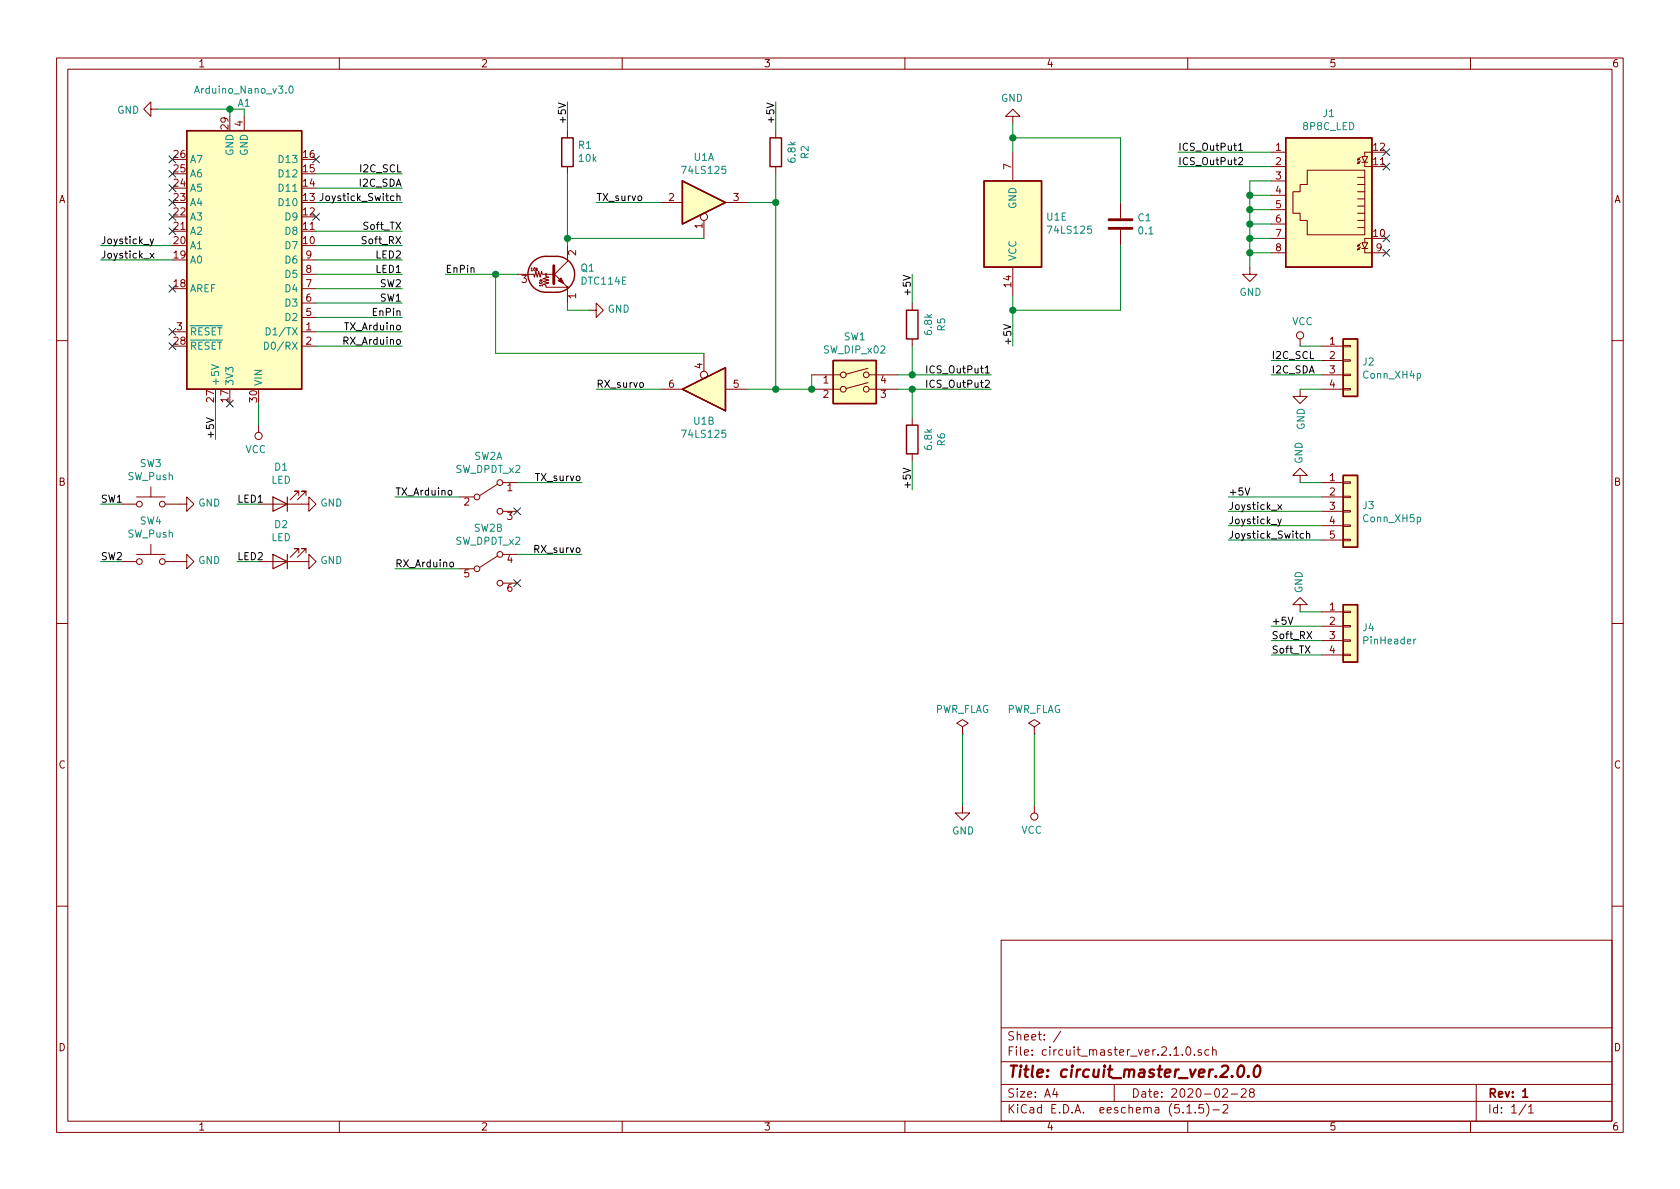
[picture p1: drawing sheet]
EESchema Schematic File Version 4
EELAYER 30 0
EELAYER END
$Descr A4 11693 8268
encoding utf-8
Sheet 1 1
Title "circuit_master_ver.2.0.0"
Date "2020-02-28"
Rev "1"
Comp ""
Comment1 ""
Comment2 ""
Comment3 ""
Comment4 ""
$EndDescr
Wire Wire Line
	1800 2950 1800 2800
NoConn ~ 9650 1050
NoConn ~ 9650 1150
NoConn ~ 9650 1650
NoConn ~ 9650 1750
$Comp
L power:VCC #PWR0103
U 1 1
P 1800 2950
F 0 "#PWR0103" H 1800 2800 50  0001 C CNN
F 1 "VCC" H 1818 3123 50  0000 C CNN
F 2 "" H 1800 2950 50  0001 C CNN
F 3 "" H 1800 2950 50  0001 C CNN
	1    1800 2950
	-1   0    0    1   
$EndComp
NoConn ~ 1600 2800
Text Label 1500 3050 1    50   ~ 0
+5V
Wire Wire Line
	1500 2800 1500 3050
$Comp
L 74xx:74LS125 U1
U 5 1
P 7050 1550
F 0 "U1" H 6820 1504 50  0000 R CNN
F 1 "74LS125" H 6820 1595 50  0000 R CNN
F 2 "Package_DIP:DIP-14_W7.62mm_Socket_LongPads" H 7050 1550 50  0001 C CNN
F 3 "http://www.ti.com/lit/gpn/sn74LS125" H 7050 1550 50  0001 C CNN
	5    7050 1550
	-1   0    0    1   
$EndComp
Wire Wire Line
	6700 5100 6700 5600
$Comp
L power:GND #PWR0104
U 1 1
P 6700 5600
F 0 "#PWR0104" H 6700 5350 50  0001 C CNN
F 1 "GND" H 6705 5427 50  0000 C CNN
F 2 "" H 6700 5600 50  0001 C CNN
F 3 "" H 6700 5600 50  0001 C CNN
	1    6700 5600
	1    0    0    -1  
$EndComp
$Comp
L power:PWR_FLAG #FLG0101
U 1 1
P 7200 5100
F 0 "#FLG0101" H 7200 5175 50  0001 C CNN
F 1 "PWR_FLAG" H 7200 5273 50  0000 C CNN
F 2 "" H 7200 5100 50  0001 C CNN
F 3 "~" H 7200 5100 50  0001 C CNN
	1    7200 5100
	1    0    0    -1  
$EndComp
$Comp
L power:VCC #PWR0115
U 1 1
P 9050 2400
F 0 "#PWR0115" H 9050 2250 50  0001 C CNN
F 1 "VCC" H 9067 2573 50  0000 C CNN
F 2 "" H 9050 2400 50  0001 C CNN
F 3 "" H 9050 2400 50  0001 C CNN
	1    9050 2400
	1    0    0    -1  
$EndComp
$Comp
L Device:C C1
U 1 1
P 7800 1550
F 0 "C1" H 7915 1596 50  0000 L CNN
F 1 "0.1" H 7915 1505 50  0000 L CNN
F 2 "Capacitor_THT:C_Disc_D4.7mm_W2.5mm_P5.00mm" H 7838 1400 50  0001 C CNN
F 3 "~" H 7800 1550 50  0001 C CNN
	1    7800 1550
	1    0    0    -1  
$EndComp
$Comp
L power:GND #PWR0112
U 1 1
P 9050 2700
F 0 "#PWR0112" H 9050 2450 50  0001 C CNN
F 1 "GND" V 9055 2572 50  0000 R CNN
F 2 "" H 9050 2700 50  0001 C CNN
F 3 "" H 9050 2700 50  0001 C CNN
	1    9050 2700
	1    0    0    -1  
$EndComp
$Comp
L Connector:8P8C_LED J1
U 1 1
P 9250 1350
F 0 "J1" H 9250 783 50  0000 C CNN
F 1 "8P8C_LED" H 9250 874 50  0000 C CNN
F 2 "Connector_RJ:RJ45_Cetus_J1B1211CCD_Horizontal" V 9250 1375 50  0001 C CNN
F 3 "~" V 9250 1375 50  0001 C CNN
	1    9250 1350
	-1   0    0    1   
$EndComp
Wire Wire Line
	8700 1750 8700 1850
Connection ~ 8700 1750
Wire Wire Line
	8850 1750 8700 1750
Wire Wire Line
	8700 1650 8700 1750
Connection ~ 8700 1650
Wire Wire Line
	8850 1650 8700 1650
Wire Wire Line
	8700 1550 8700 1650
Connection ~ 8700 1550
Wire Wire Line
	8850 1550 8700 1550
Wire Wire Line
	8700 1450 8700 1550
Wire Wire Line
	8850 1450 8700 1450
$Comp
L power:GND #PWR0114
U 1 1
P 8700 1850
F 0 "#PWR0114" H 8700 1600 50  0001 C CNN
F 1 "GND" H 8705 1677 50  0000 C CNN
F 2 "" H 8700 1850 50  0001 C CNN
F 3 "" H 8700 1850 50  0001 C CNN
	1    8700 1850
	1    0    0    -1  
$EndComp
Wire Wire Line
	8550 3650 9200 3650
Wire Wire Line
	8550 3550 9200 3550
Wire Wire Line
	8550 3750 9200 3750
Wire Wire Line
	8200 1050 8850 1050
Text Label 8550 3650 0    50   ~ 0
Joystick_y
Text Label 8550 3550 0    50   ~ 0
Joystick_x
Text Label 8550 3750 0    50   ~ 0
Joystick_Switch
Text Label 8200 1050 0    50   ~ 0
ICS_OutPut1
Wire Wire Line
	7050 1050 7050 950 
Text Label 7050 2400 1    50   ~ 0
+5V
Wire Wire Line
	7050 2050 7050 2150
Wire Wire Line
	7050 2150 7800 2150
Connection ~ 7050 2150
Wire Wire Line
	7800 1700 7800 2150
Wire Wire Line
	7800 1400 7800 950 
Wire Wire Line
	7800 950  7050 950 
$Comp
L power:VCC #PWR0106
U 1 1
P 7200 5600
F 0 "#PWR0106" H 7200 5450 50  0001 C CNN
F 1 "VCC" H 7217 5773 50  0000 C CNN
F 2 "" H 7200 5600 50  0001 C CNN
F 3 "" H 7200 5600 50  0001 C CNN
	1    7200 5600
	-1   0    0    1   
$EndComp
Wire Wire Line
	7200 5100 7200 5600
$Comp
L Connector_Generic:Conn_01x04 J2
U 1 1
P 9400 2500
F 0 "J2" H 9480 2492 50  0000 L CNN
F 1 "Conn_XH4p" H 9480 2401 50  0000 L CNN
F 2 "Connector_JST:JST_XH_B4B-XH-A_1x04_P2.50mm_Vertical" H 9400 2500 50  0001 C CNN
F 3 "~" H 9400 2500 50  0001 C CNN
	1    9400 2500
	1    0    0    -1  
$EndComp
Text Label 8850 2500 0    50   ~ 0
I2C_SCL
Text Label 8850 2600 0    50   ~ 0
I2C_SDA
Wire Wire Line
	8850 2600 9200 2600
Wire Wire Line
	9200 2500 8850 2500
Wire Wire Line
	9050 2700 9200 2700
Wire Wire Line
	9050 2400 9200 2400
$Comp
L Connector_Generic:Conn_01x05 J3
U 1 1
P 9400 3550
F 0 "J3" H 9480 3592 50  0000 L CNN
F 1 "Conn_XH5p" H 9480 3501 50  0000 L CNN
F 2 "Connector_JST:JST_XH_B5B-XH-A_1x05_P2.50mm_Vertical" H 9400 3550 50  0001 C CNN
F 3 "~" H 9400 3550 50  0001 C CNN
	1    9400 3550
	1    0    0    -1  
$EndComp
$Comp
L power:GND #PWR0107
U 1 1
P 9050 3350
F 0 "#PWR0107" H 9050 3100 50  0001 C CNN
F 1 "GND" V 9055 3222 50  0000 R CNN
F 2 "" H 9050 3350 50  0001 C CNN
F 3 "" H 9050 3350 50  0001 C CNN
	1    9050 3350
	-1   0    0    1   
$EndComp
Text Label 8550 3450 0    50   ~ 0
+5V
Wire Wire Line
	7050 2150 7050 2400
Wire Wire Line
	8200 1150 8850 1150
Text Label 8200 1150 0    50   ~ 0
ICS_OutPut2
$Comp
L power:PWR_FLAG #FLG0102
U 1 1
P 6700 5100
F 0 "#FLG0102" H 6700 5175 50  0001 C CNN
F 1 "PWR_FLAG" H 6700 5273 50  0000 C CNN
F 2 "" H 6700 5100 50  0001 C CNN
F 3 "~" H 6700 5100 50  0001 C CNN
	1    6700 5100
	1    0    0    -1  
$EndComp
Connection ~ 7050 950 
$Comp
L Device:R R6
U 1 1
P 6350 3050
F 0 "R6" V 6143 3050 50  0000 C CNN
F 1 "6.8k" V 6234 3050 50  0000 C CNN
F 2 "Resistor_THT:R_Axial_DIN0207_L6.3mm_D2.5mm_P10.16mm_Horizontal" V 6280 3050 50  0001 C CNN
F 3 "~" H 6350 3050 50  0001 C CNN
	1    6350 3050
	-1   0    0    1   
$EndComp
Wire Wire Line
	6350 2700 6900 2700
Connection ~ 6350 2700
Wire Wire Line
	6250 2700 6350 2700
Wire Wire Line
	6350 2600 6900 2600
Connection ~ 6350 2600
Wire Wire Line
	6250 2600 6350 2600
Wire Wire Line
	6350 3400 6350 3200
Text Label 6350 3400 1    50   ~ 0
+5V
Wire Wire Line
	6350 2900 6350 2700
Wire Wire Line
	6350 1900 6350 2100
Text Label 6350 1900 3    50   ~ 0
+5V
Wire Wire Line
	6350 2400 6350 2600
$Comp
L Device:R R5
U 1 1
P 6350 2250
F 0 "R5" V 6143 2250 50  0000 C CNN
F 1 "6.8k" V 6234 2250 50  0000 C CNN
F 2 "Resistor_THT:R_Axial_DIN0207_L6.3mm_D2.5mm_P10.16mm_Horizontal" V 6280 2250 50  0001 C CNN
F 3 "~" H 6350 2250 50  0001 C CNN
	1    6350 2250
	-1   0    0    1   
$EndComp
Text Label 6900 2700 2    50   ~ 0
ICS_OutPut2
Connection ~ 5650 2700
Wire Wire Line
	5400 2700 5650 2700
Wire Wire Line
	5650 2700 5650 2600
$Comp
L Switch:SW_DIP_x02 SW1
U 1 1
P 5950 2700
F 0 "SW1" H 5950 3067 50  0000 C CNN
F 1 "SW_DIP_x02" H 5950 2976 50  0000 C CNN
F 2 "Button_Switch_THT:SW_DIP_SPSTx02_Slide_9.78x7.26mm_W7.62mm_P2.54mm" H 5950 2700 50  0001 C CNN
F 3 "~" H 5950 2700 50  0001 C CNN
	1    5950 2700
	1    0    0    -1  
$EndComp
Wire Wire Line
	7050 950  7050 850 
$Comp
L power:GND #PWR0105
U 1 1
P 7050 850
F 0 "#PWR0105" H 7050 600 50  0001 C CNN
F 1 "GND" H 7055 677 50  0000 C CNN
F 2 "" H 7050 850 50  0001 C CNN
F 3 "" H 7050 850 50  0001 C CNN
	1    7050 850 
	-1   0    0    1   
$EndComp
Wire Wire Line
	3950 1200 3950 1650
Wire Wire Line
	3950 1650 4900 1650
$Comp
L power:GND #PWR0102
U 1 1
P 4100 2150
F 0 "#PWR0102" H 4100 1900 50  0001 C CNN
F 1 "GND" V 4105 2022 50  0000 R CNN
F 2 "" H 4100 2150 50  0001 C CNN
F 3 "" H 4100 2150 50  0001 C CNN
	1    4100 2150
	0    -1   -1   0   
$EndComp
Wire Wire Line
	3950 2150 4100 2150
Wire Wire Line
	3950 2100 3950 2150
Wire Wire Line
	3450 1900 3450 2450
$Comp
L 74xx:74LS125 U1
U 2 1
P 4900 2700
F 0 "U1" H 4900 2925 50  0000 C CNN
F 1 "74LS125" H 4900 3016 50  0000 C CNN
F 2 "Package_DIP:DIP-14_W7.62mm_Socket_LongPads" H 4900 2700 50  0001 C CNN
F 3 "http://www.ti.com/lit/gpn/sn74LS125" H 4900 2700 50  0001 C CNN
	2    4900 2700
	-1   0    0    1   
$EndComp
$Comp
L 74xx:74LS125 U1
U 1 1
P 4900 1400
F 0 "U1" H 4900 1717 50  0000 C CNN
F 1 "74LS125" H 4900 1626 50  0000 C CNN
F 2 "Package_DIP:DIP-14_W7.62mm_Socket_LongPads" H 4900 1400 50  0001 C CNN
F 3 "http://www.ti.com/lit/gpn/sn74LS125" H 4900 1400 50  0001 C CNN
	1    4900 1400
	1    0    0    -1  
$EndComp
Wire Wire Line
	3950 700  3950 900 
Text Label 3950 700  3    50   ~ 0
+5V
Wire Wire Line
	5400 700  5400 900 
Text Label 5400 700  3    50   ~ 0
+5V
Text Label 6900 2600 2    50   ~ 0
ICS_OutPut1
$Comp
L Device:R R1
U 1 1
P 3950 1050
F 0 "R1" H 3880 1004 50  0000 R CNN
F 1 "10k" H 3880 1095 50  0000 R CNN
F 2 "Resistor_THT:R_Axial_DIN0207_L6.3mm_D2.5mm_P10.16mm_Horizontal" V 3880 1050 50  0001 C CNN
F 3 "~" H 3950 1050 50  0001 C CNN
	1    3950 1050
	-1   0    0    1   
$EndComp
$Comp
L Device:R R2
U 1 1
P 5400 1050
F 0 "R2" V 5193 1050 50  0000 C CNN
F 1 "6.8k" V 5284 1050 50  0000 C CNN
F 2 "Resistor_THT:R_Axial_DIN0207_L6.3mm_D2.5mm_P10.16mm_Horizontal" V 5330 1050 50  0001 C CNN
F 3 "~" H 5400 1050 50  0001 C CNN
	1    5400 1050
	-1   0    0    1   
$EndComp
$Comp
L Transistor_BJT:DTC114E Q1
U 1 1
P 3850 1900
F 0 "Q1" H 4038 1946 50  0000 L CNN
F 1 "DTC114E" H 4038 1855 50  0000 L CNN
F 2 "Package_TO_SOT_THT:TO-92_Inline_Wide" H 3850 1900 50  0001 L CNN
F 3 "" H 3850 1900 50  0001 L CNN
	1    3850 1900
	1    0    0    -1  
$EndComp
Wire Wire Line
	3950 1650 3950 1700
Connection ~ 3950 1650
Wire Wire Line
	3450 1900 3600 1900
Connection ~ 8700 1450
Wire Wire Line
	8850 1250 8700 1250
Wire Wire Line
	8700 1250 8700 1350
Wire Wire Line
	8700 1350 8700 1450
Connection ~ 8700 1350
Wire Wire Line
	8850 1350 8700 1350
NoConn ~ 2200 1500
Wire Wire Line
	2200 1300 2800 1300
Wire Wire Line
	2200 1200 2800 1200
Text Label 2800 1400 2    50   ~ 0
Joystick_Switch
Wire Wire Line
	2200 1400 2800 1400
NoConn ~ 2200 1100
Text Label 2800 1300 2    50   ~ 0
I2C_SDA
Text Label 2800 1200 2    50   ~ 0
I2C_SCL
NoConn ~ 1200 1100
NoConn ~ 1200 1200
NoConn ~ 1200 1300
NoConn ~ 1200 1400
NoConn ~ 1200 1500
NoConn ~ 1200 1600
NoConn ~ 1200 2400
NoConn ~ 1200 2300
NoConn ~ 1200 2000
Text Label 700  1700 0    50   ~ 0
Joystick_y
Text Label 700  1800 0    50   ~ 0
Joystick_x
Connection ~ 1600 750 
Wire Wire Line
	1600 750  1100 750 
Wire Wire Line
	1700 750  1700 800 
Wire Wire Line
	1600 750  1700 750 
Wire Wire Line
	1600 800  1600 750 
$Comp
L power:GND #PWR0101
U 1 1
P 1100 750
F 0 "#PWR0101" H 1100 500 50  0001 C CNN
F 1 "GND" V 1105 622 50  0000 R CNN
F 2 "" H 1100 750 50  0001 C CNN
F 3 "" H 1100 750 50  0001 C CNN
	1    1100 750 
	0    1    1    0   
$EndComp
Text Label 2800 2300 2    50   ~ 0
TX_Arduino
Text Label 2800 2400 2    50   ~ 0
RX_Arduino
Text Label 2800 2200 2    50   ~ 0
EnPin
Wire Wire Line
	3450 1900 3100 1900
Connection ~ 3450 1900
Text Label 4150 1400 0    50   ~ 0
TX_survo
Text Label 4150 2700 0    50   ~ 0
RX_survo
Text Label 3100 1900 0    50   ~ 0
EnPin
Text Label 2750 3950 0    50   ~ 0
RX_Arduino
Text Label 4050 3850 2    50   ~ 0
RX_survo
Text Label 2750 3450 0    50   ~ 0
TX_Arduino
Text Label 4050 3350 2    50   ~ 0
TX_survo
Wire Wire Line
	3200 3450 2750 3450
Wire Wire Line
	3600 3350 4050 3350
Wire Wire Line
	3200 3950 2750 3950
Wire Wire Line
	3600 3850 4050 3850
Wire Wire Line
	5400 1200 5400 1400
Wire Wire Line
	3450 2450 4900 2450
Wire Wire Line
	5400 2700 5200 2700
Connection ~ 5400 2700
Wire Wire Line
	5200 1400 5400 1400
Connection ~ 5400 1400
Wire Wire Line
	5400 1400 5400 2700
Wire Wire Line
	4600 1400 4150 1400
Wire Wire Line
	4150 2700 4600 2700
Wire Wire Line
	2200 2400 2800 2400
Wire Wire Line
	2200 2300 2800 2300
Wire Wire Line
	2200 2200 2800 2200
Wire Wire Line
	700  1800 1200 1800
Wire Wire Line
	1200 1700 700  1700
$Comp
L Switch:SW_Push SW3
U 1 1
P 1050 3500
F 0 "SW3" H 1050 3785 50  0000 C CNN
F 1 "SW_Push" H 1050 3694 50  0000 C CNN
F 2 "Button_Switch_THT:SW_PUSH_6mm" H 1050 3700 50  0001 C CNN
F 3 "~" H 1050 3700 50  0001 C CNN
	1    1050 3500
	1    0    0    -1  
$EndComp
$Comp
L Switch:SW_Push SW4
U 1 1
P 1050 3900
F 0 "SW4" H 1050 4185 50  0000 C CNN
F 1 "SW_Push" H 1050 4094 50  0000 C CNN
F 2 "Button_Switch_THT:SW_PUSH_6mm" H 1050 4100 50  0001 C CNN
F 3 "~" H 1050 4100 50  0001 C CNN
	1    1050 3900
	1    0    0    -1  
$EndComp
Text Label 2800 2100 2    50   ~ 0
SW1
Text Label 2800 2000 2    50   ~ 0
SW2
Wire Wire Line
	2200 2100 2800 2100
Wire Wire Line
	2200 2000 2800 2000
Text Label 700  3500 0    50   ~ 0
SW1
Text Label 700  3900 0    50   ~ 0
SW2
$Comp
L power:GND #PWR03
U 1 1
P 1250 3500
F 0 "#PWR03" H 1250 3250 50  0001 C CNN
F 1 "GND" V 1255 3372 50  0000 R CNN
F 2 "" H 1250 3500 50  0001 C CNN
F 3 "" H 1250 3500 50  0001 C CNN
	1    1250 3500
	0    -1   -1   0   
$EndComp
$Comp
L power:GND #PWR04
U 1 1
P 1250 3900
F 0 "#PWR04" H 1250 3650 50  0001 C CNN
F 1 "GND" V 1255 3772 50  0000 R CNN
F 2 "" H 1250 3900 50  0001 C CNN
F 3 "" H 1250 3900 50  0001 C CNN
	1    1250 3900
	0    -1   -1   0   
$EndComp
$Comp
L Device:LED D1
U 1 1
P 1950 3500
F 0 "D1" H 1943 3245 50  0000 C CNN
F 1 "LED" H 1943 3336 50  0000 C CNN
F 2 "LED_THT:LED_D5.0mm" H 1950 3500 50  0001 C CNN
F 3 "~" H 1950 3500 50  0001 C CNN
	1    1950 3500
	-1   0    0    1   
$EndComp
$Comp
L Device:LED D2
U 1 1
P 1950 3900
F 0 "D2" H 1943 3645 50  0000 C CNN
F 1 "LED" H 1943 3736 50  0000 C CNN
F 2 "LED_THT:LED_D5.0mm" H 1950 3900 50  0001 C CNN
F 3 "~" H 1950 3900 50  0001 C CNN
	1    1950 3900
	-1   0    0    1   
$EndComp
Text Label 2800 1900 2    50   ~ 0
LED1
Text Label 2800 1800 2    50   ~ 0
LED2
Text Label 1650 3500 0    50   ~ 0
LED1
Text Label 1650 3900 0    50   ~ 0
LED2
Wire Wire Line
	2800 1900 2200 1900
Wire Wire Line
	2200 1800 2800 1800
Wire Wire Line
	1800 3900 1650 3900
Wire Wire Line
	1800 3500 1650 3500
Wire Wire Line
	850  3500 700  3500
Wire Wire Line
	850  3900 700  3900
$Comp
L power:GND #PWR0108
U 1 1
P 2100 3500
F 0 "#PWR0108" H 2100 3250 50  0001 C CNN
F 1 "GND" V 2105 3372 50  0000 R CNN
F 2 "" H 2100 3500 50  0001 C CNN
F 3 "" H 2100 3500 50  0001 C CNN
	1    2100 3500
	0    -1   -1   0   
$EndComp
$Comp
L power:GND #PWR0109
U 1 1
P 2100 3900
F 0 "#PWR0109" H 2100 3650 50  0001 C CNN
F 1 "GND" V 2105 3772 50  0000 R CNN
F 2 "" H 2100 3900 50  0001 C CNN
F 3 "" H 2100 3900 50  0001 C CNN
	1    2100 3900
	0    -1   -1   0   
$EndComp
$Comp
L Switch:SW_DPDT_x2 SW2
U 1 1
P 3400 3450
F 0 "SW2" H 3400 3735 50  0000 C CNN
F 1 "SW_DPDT_x2" H 3400 3644 50  0000 C CNN
F 2 "Button_Switch_THT:SW_CuK_JS202011CQN_DPDT_Straight" H 3400 3450 50  0001 C CNN
F 3 "~" H 3400 3450 50  0001 C CNN
	1    3400 3450
	1    0    0    -1  
$EndComp
$Comp
L Switch:SW_DPDT_x2 SW2
U 2 1
P 3400 3950
F 0 "SW2" H 3400 4235 50  0000 C CNN
F 1 "SW_DPDT_x2" H 3400 4144 50  0000 C CNN
F 2 "Button_Switch_THT:SW_CuK_JS202011CQN_DPDT_Straight" H 3400 3950 50  0001 C CNN
F 3 "~" H 3400 3950 50  0001 C CNN
	2    3400 3950
	1    0    0    -1  
$EndComp
NoConn ~ 3600 3550
NoConn ~ 3600 4050
Wire Wire Line
	8550 3450 9200 3450
Text Label 2800 1600 2    50   ~ 0
Soft_TX
Text Label 2800 1700 2    50   ~ 0
Soft_RX
$Comp
L MCU_Module:Arduino_Nano_v3.x A1
U 1 1
P 1700 1800
F 0 "A1" H 1700 711 50  0000 C CNN
F 1 "Arduino_Nano_v3.0" H 1700 620 50  0000 C CNN
F 2 "Module:Arduino_Nano" H 1700 1800 50  0001 C CIN
F 3 "http://www.mouser.com/pdfdocs/Gravitech_Arduino_Nano3_0.pdf" H 1700 1800 50  0001 C CNN
	1    1700 1800
	-1   0    0    1   
$EndComp
Wire Wire Line
	2200 1700 2800 1700
Wire Wire Line
	2200 1600 2800 1600
$Comp
L Connector_Generic:Conn_01x04 J4
U 1 1
P 9400 4350
F 0 "J4" H 9480 4342 50  0000 L CNN
F 1 "PinHeader" H 9480 4251 50  0000 L CNN
F 2 "Connector_PinHeader_2.54mm:PinHeader_1x04_P2.54mm_Vertical" H 9400 4350 50  0001 C CNN
F 3 "~" H 9400 4350 50  0001 C CNN
	1    9400 4350
	1    0    0    -1  
$EndComp
Text Label 8850 4450 0    50   ~ 0
Soft_RX
Text Label 8850 4550 0    50   ~ 0
Soft_TX
Text Label 8850 4350 0    50   ~ 0
+5V
$Comp
L power:GND #PWR0110
U 1 1
P 9050 4250
F 0 "#PWR0110" H 9050 4000 50  0001 C CNN
F 1 "GND" V 9055 4122 50  0000 R CNN
F 2 "" H 9050 4250 50  0001 C CNN
F 3 "" H 9050 4250 50  0001 C CNN
	1    9050 4250
	-1   0    0    1   
$EndComp
Wire Wire Line
	8850 4350 9200 4350
Wire Wire Line
	9200 4450 8850 4450
Wire Wire Line
	8850 4550 9200 4550
Wire Wire Line
	9050 4250 9200 4250
Wire Wire Line
	9050 3350 9200 3350
$EndSCHEMATC
